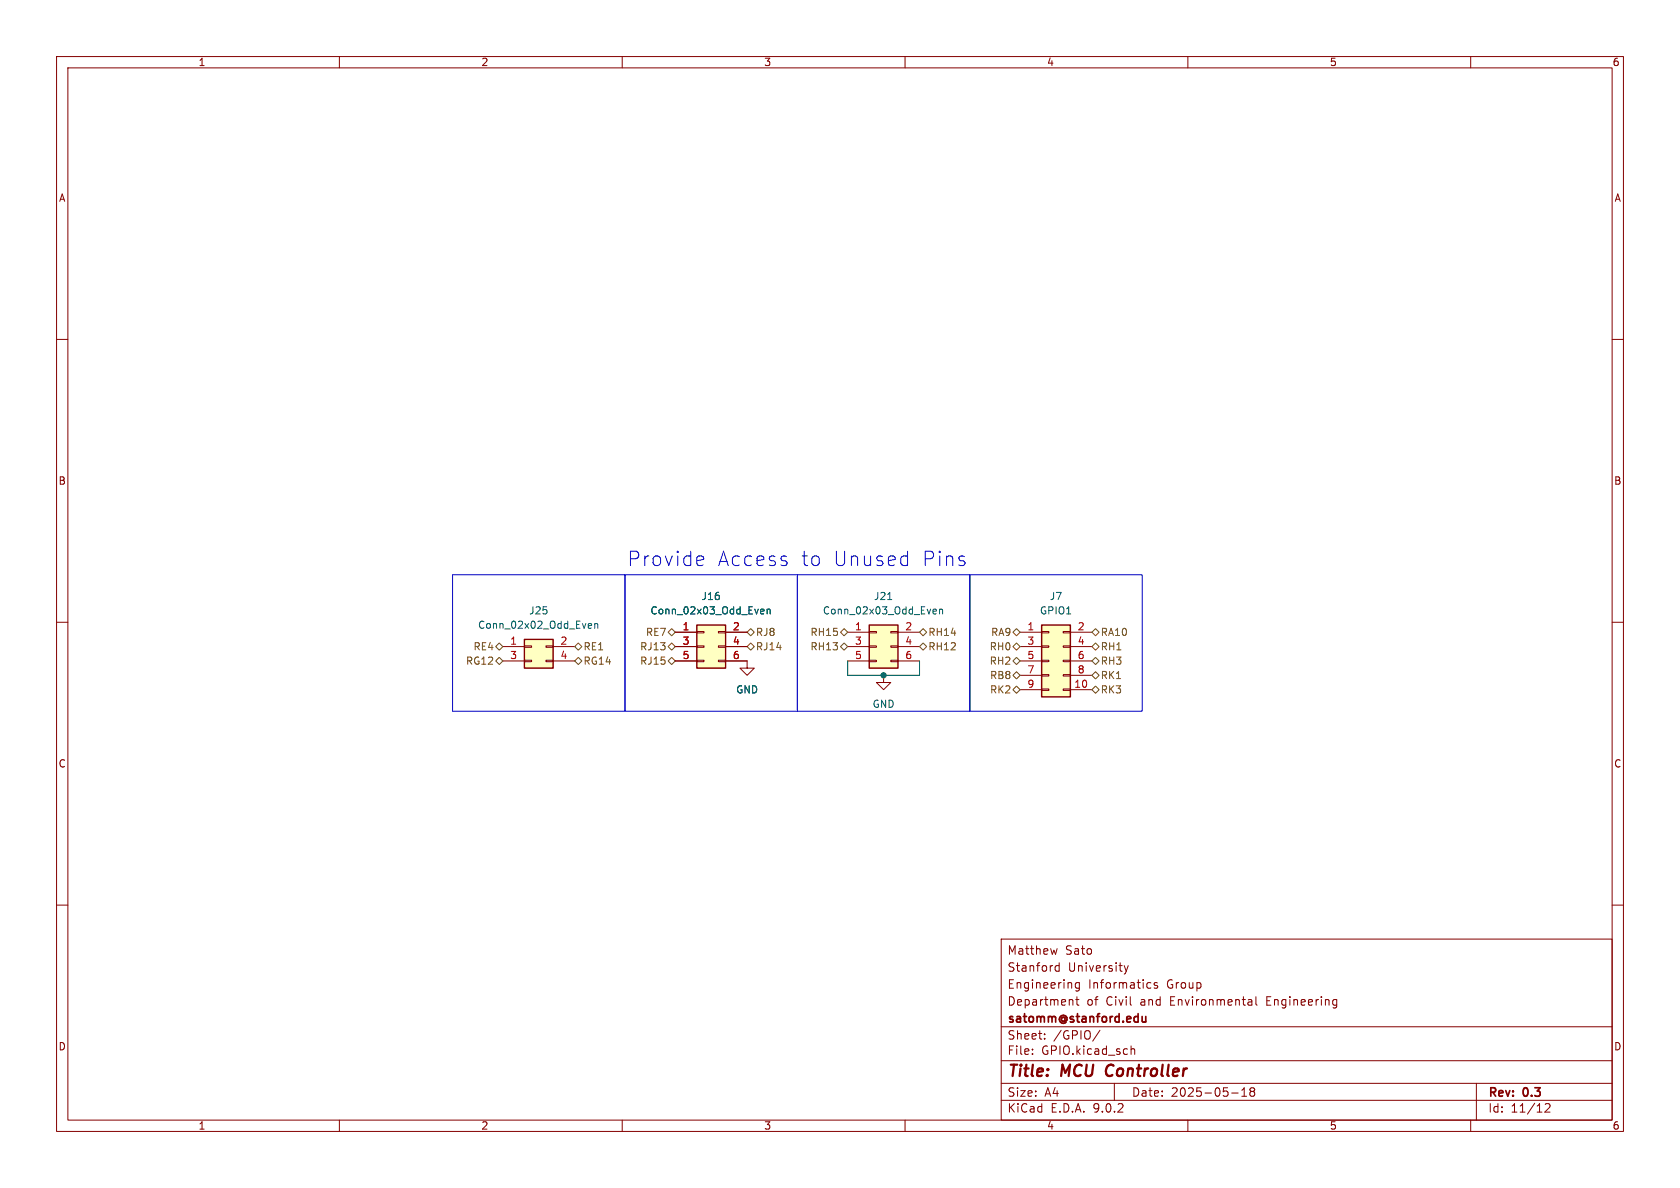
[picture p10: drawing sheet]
(kicad_sch
 (version 20250114)
 (generator "eeschema")
 (generator_version "9.0")
 (paper "A4")
 (title_block
  (title "MCU Controller")
  (date "2025-05-18")
  (rev "0.3")
  (company "satomm@stanford.edu")
  (comment 1 "Department of Civil and Environmental Engineering")
  (comment 2 "Engineering Informatics Group")
  (comment 3 "Stanford University")
  (comment 4 "Matthew Sato"))
 (lib_symbols
  (symbol "Connector_Generic:Conn_02x02_Odd_Even"
   (pin_names
    (offset 1.016) (hide yes)) (exclude_from_sim no) (in_bom yes) (on_board yes)
   (property "Reference" "J" (at 1.27 2.54 0) (effects (font (size 1.27 1.27))))
   (property "Value" "Conn_02x02_Odd_Even" (at 1.27 -5.08 0) (effects (font (size 1.27 1.27))))
   (property "Footprint" "" (at 0 0 0) (effects (font (size 1.27 1.27)) (hide yes)))
   (property "Datasheet" "~" (at 0 0 0) (effects (font (size 1.27 1.27)) (hide yes)))
   (property "Description" "Generic connector, double row, 02x02, odd/even pin numbering scheme (row 1 odd numbers, row 2 even numbers), script generated (kicad-library-utils/schlib/autogen/connector/)" (at 0 0 0) (effects (font (size 1.27 1.27)) (hide yes)))
   (symbol "Conn_02x02_Odd_Even_1_1"
    (rectangle (start -1.27 1.27) (end 3.81 -3.81) (stroke (width 0.254) (type default)) (fill (type background)))
    (rectangle (start -1.27 0.127) (end 0 -0.127) (stroke (width 0.1524) (type default)) (fill (type none)))
    (rectangle (start -1.27 -2.413) (end 0 -2.667) (stroke (width 0.1524) (type default)) (fill (type none)))
    (rectangle (start 3.81 0.127) (end 2.54 -0.127) (stroke (width 0.1524) (type default)) (fill (type none)))
    (rectangle (start 3.81 -2.413) (end 2.54 -2.667) (stroke (width 0.1524) (type default)) (fill (type none)))
    (pin passive line (at -5.08 0 0) (length 3.81) (name "Pin_1" (effects (font (size 1.27 1.27)))) (number "1" (effects (font (size 1.27 1.27)))))
    (pin passive line (at -5.08 -2.54 0) (length 3.81) (name "Pin_3" (effects (font (size 1.27 1.27)))) (number "3" (effects (font (size 1.27 1.27)))))
    (pin passive line (at 7.62 0 180) (length 3.81) (name "Pin_2" (effects (font (size 1.27 1.27)))) (number "2" (effects (font (size 1.27 1.27)))))
    (pin passive line (at 7.62 -2.54 180) (length 3.81) (name "Pin_4" (effects (font (size 1.27 1.27)))) (number "4" (effects (font (size 1.27 1.27))))))
   (embedded_fonts no))
  (symbol "Connector_Generic:Conn_02x03_Odd_Even"
   (pin_names
    (offset 1.016) (hide yes)) (exclude_from_sim no) (in_bom yes) (on_board yes)
   (property "Reference" "J" (at 1.27 5.08 0) (effects (font (size 1.27 1.27))))
   (property "Value" "Conn_02x03_Odd_Even" (at 1.27 -5.08 0) (effects (font (size 1.27 1.27))))
   (property "Footprint" "" (at 0 0 0) (effects (font (size 1.27 1.27)) (hide yes)))
   (property "Datasheet" "~" (at 0 0 0) (effects (font (size 1.27 1.27)) (hide yes)))
   (property "Description" "Generic connector, double row, 02x03, odd/even pin numbering scheme (row 1 odd numbers, row 2 even numbers), script generated (kicad-library-utils/schlib/autogen/connector/)" (at 0 0 0) (effects (font (size 1.27 1.27)) (hide yes)))
   (symbol "Conn_02x03_Odd_Even_1_1"
    (rectangle (start -1.27 3.81) (end 3.81 -3.81) (stroke (width 0.254) (type default)) (fill (type background)))
    (rectangle (start -1.27 2.667) (end 0 2.413) (stroke (width 0.1524) (type default)) (fill (type none)))
    (rectangle (start -1.27 0.127) (end 0 -0.127) (stroke (width 0.1524) (type default)) (fill (type none)))
    (rectangle (start -1.27 -2.413) (end 0 -2.667) (stroke (width 0.1524) (type default)) (fill (type none)))
    (rectangle (start 3.81 2.667) (end 2.54 2.413) (stroke (width 0.1524) (type default)) (fill (type none)))
    (rectangle (start 3.81 0.127) (end 2.54 -0.127) (stroke (width 0.1524) (type default)) (fill (type none)))
    (rectangle (start 3.81 -2.413) (end 2.54 -2.667) (stroke (width 0.1524) (type default)) (fill (type none)))
    (pin passive line (at -5.08 2.54 0) (length 3.81) (name "Pin_1" (effects (font (size 1.27 1.27)))) (number "1" (effects (font (size 1.27 1.27)))))
    (pin passive line (at -5.08 0 0) (length 3.81) (name "Pin_3" (effects (font (size 1.27 1.27)))) (number "3" (effects (font (size 1.27 1.27)))))
    (pin passive line (at -5.08 -2.54 0) (length 3.81) (name "Pin_5" (effects (font (size 1.27 1.27)))) (number "5" (effects (font (size 1.27 1.27)))))
    (pin passive line (at 7.62 2.54 180) (length 3.81) (name "Pin_2" (effects (font (size 1.27 1.27)))) (number "2" (effects (font (size 1.27 1.27)))))
    (pin passive line (at 7.62 0 180) (length 3.81) (name "Pin_4" (effects (font (size 1.27 1.27)))) (number "4" (effects (font (size 1.27 1.27)))))
    (pin passive line (at 7.62 -2.54 180) (length 3.81) (name "Pin_6" (effects (font (size 1.27 1.27)))) (number "6" (effects (font (size 1.27 1.27))))))
   (embedded_fonts no))
  (symbol "Connector_Generic:Conn_02x05_Odd_Even"
   (pin_names
    (offset 1.016) (hide yes)) (exclude_from_sim no) (in_bom yes) (on_board yes)
   (property "Reference" "J" (at 1.27 7.62 0) (effects (font (size 1.27 1.27))))
   (property "Value" "Conn_02x05_Odd_Even" (at 1.27 -7.62 0) (effects (font (size 1.27 1.27))))
   (property "Footprint" "" (at 0 0 0) (effects (font (size 1.27 1.27)) (hide yes)))
   (property "Datasheet" "~" (at 0 0 0) (effects (font (size 1.27 1.27)) (hide yes)))
   (property "Description" "Generic connector, double row, 02x05, odd/even pin numbering scheme (row 1 odd numbers, row 2 even numbers), script generated (kicad-library-utils/schlib/autogen/connector/)" (at 0 0 0) (effects (font (size 1.27 1.27)) (hide yes)))
   (symbol "Conn_02x05_Odd_Even_1_1"
    (rectangle (start -1.27 6.35) (end 3.81 -6.35) (stroke (width 0.254) (type default)) (fill (type background)))
    (rectangle (start -1.27 5.207) (end 0 4.953) (stroke (width 0.1524) (type default)) (fill (type none)))
    (rectangle (start -1.27 2.667) (end 0 2.413) (stroke (width 0.1524) (type default)) (fill (type none)))
    (rectangle (start -1.27 0.127) (end 0 -0.127) (stroke (width 0.1524) (type default)) (fill (type none)))
    (rectangle (start -1.27 -2.413) (end 0 -2.667) (stroke (width 0.1524) (type default)) (fill (type none)))
    (rectangle (start -1.27 -4.953) (end 0 -5.207) (stroke (width 0.1524) (type default)) (fill (type none)))
    (rectangle (start 3.81 5.207) (end 2.54 4.953) (stroke (width 0.1524) (type default)) (fill (type none)))
    (rectangle (start 3.81 2.667) (end 2.54 2.413) (stroke (width 0.1524) (type default)) (fill (type none)))
    (rectangle (start 3.81 0.127) (end 2.54 -0.127) (stroke (width 0.1524) (type default)) (fill (type none)))
    (rectangle (start 3.81 -2.413) (end 2.54 -2.667) (stroke (width 0.1524) (type default)) (fill (type none)))
    (rectangle (start 3.81 -4.953) (end 2.54 -5.207) (stroke (width 0.1524) (type default)) (fill (type none)))
    (pin passive line (at -5.08 5.08 0) (length 3.81) (name "Pin_1" (effects (font (size 1.27 1.27)))) (number "1" (effects (font (size 1.27 1.27)))))
    (pin passive line (at -5.08 2.54 0) (length 3.81) (name "Pin_3" (effects (font (size 1.27 1.27)))) (number "3" (effects (font (size 1.27 1.27)))))
    (pin passive line (at -5.08 0 0) (length 3.81) (name "Pin_5" (effects (font (size 1.27 1.27)))) (number "5" (effects (font (size 1.27 1.27)))))
    (pin passive line (at -5.08 -2.54 0) (length 3.81) (name "Pin_7" (effects (font (size 1.27 1.27)))) (number "7" (effects (font (size 1.27 1.27)))))
    (pin passive line (at -5.08 -5.08 0) (length 3.81) (name "Pin_9" (effects (font (size 1.27 1.27)))) (number "9" (effects (font (size 1.27 1.27)))))
    (pin passive line (at 7.62 5.08 180) (length 3.81) (name "Pin_2" (effects (font (size 1.27 1.27)))) (number "2" (effects (font (size 1.27 1.27)))))
    (pin passive line (at 7.62 2.54 180) (length 3.81) (name "Pin_4" (effects (font (size 1.27 1.27)))) (number "4" (effects (font (size 1.27 1.27)))))
    (pin passive line (at 7.62 0 180) (length 3.81) (name "Pin_6" (effects (font (size 1.27 1.27)))) (number "6" (effects (font (size 1.27 1.27)))))
    (pin passive line (at 7.62 -2.54 180) (length 3.81) (name "Pin_8" (effects (font (size 1.27 1.27)))) (number "8" (effects (font (size 1.27 1.27)))))
    (pin passive line (at 7.62 -5.08 180) (length 3.81) (name "Pin_10" (effects (font (size 1.27 1.27)))) (number "10" (effects (font (size 1.27 1.27))))))
   (embedded_fonts no))
  (symbol "power:GND"
   (power)
   (pin_names
    (offset 0)) (exclude_from_sim no) (in_bom yes) (on_board yes)
   (property "Reference" "#PWR" (at 0 -6.35 0) (effects (font (size 1.27 1.27)) (hide yes)))
   (property "Value" "GND" (at 0 -3.81 0) (effects (font (size 1.27 1.27))))
   (property "Footprint" "" (at 0 0 0) (effects (font (size 1.27 1.27)) (hide yes)))
   (property "Datasheet" "" (at 0 0 0) (effects (font (size 1.27 1.27)) (hide yes)))
   (property "Description" "Power symbol creates a global label with name \"GND\" , ground" (at 0 0 0) (effects (font (size 1.27 1.27)) (hide yes)))
   (symbol "GND_0_1"
    (polyline (pts (xy 0 0) (xy 0 -1.27) (xy 1.27 -1.27) (xy 0 -2.54) (xy -1.27 -1.27) (xy 0 -1.27)) (stroke (width 0) (type default)) (fill (type none))))
   (symbol "GND_1_1"
    (pin power_in line (at 0 0 270) (length 0) (hide yes) (name "GND" (effects (font (size 1.27 1.27)))) (number "1" (effects (font (size 1.27 1.27))))))
   (embedded_fonts no)))
 (rectangle
  (start 110.49 101.6)
  (end 140.97 125.73)
  (stroke (width 0) (type default))
  (fill (type none)))
 (rectangle
  (start 140.97 101.6)
  (end 171.45 125.73)
  (stroke (width 0) (type default))
  (fill (type none)))
 (rectangle
  (start 80.01 101.6)
  (end 110.49 125.73)
  (stroke (width 0) (type default))
  (fill (type none)))
 (rectangle
  (start 171.45 101.6)
  (end 201.93 125.73)
  (stroke (width 0) (type default))
  (fill (type none)))
 (text "Provide Access to Unused Pins"
  (exclude_from_sim no)
  (at 140.97 99.06 0)
  (effects (font (size 2.54 2.54))))
 (junction
  (at 156.21 119.38)
  (diameter 0)
  (color 0 0 0 0))
 (wire
  (pts (xy 149.86 116.84) (xy 149.86 119.38))
  (stroke (width 0) (type default)))
 (wire
  (pts (xy 156.21 119.38) (xy 162.56 119.38))
  (stroke (width 0) (type default)))
 (wire
  (pts (xy 149.86 119.38) (xy 156.21 119.38))
  (stroke (width 0) (type default)))
 (wire
  (pts (xy 162.56 119.38) (xy 162.56 116.84))
  (stroke (width 0) (type default)))
 (hierarchical_label "RJ15"
  (shape bidirectional)
  (at 119.38 116.84 180)
  (effects (font (size 1.27 1.27)) (justify right)))
 (hierarchical_label "RK3"
  (shape bidirectional)
  (at 193.04 121.92 0)
  (effects (font (size 1.27 1.27)) (justify left)))
 (hierarchical_label "RH14"
  (shape bidirectional)
  (at 162.56 111.76 0)
  (effects (font (size 1.27 1.27)) (justify left)))
 (hierarchical_label "RH15"
  (shape bidirectional)
  (at 149.86 111.76 180)
  (effects (font (size 1.27 1.27)) (justify right)))
 (hierarchical_label "RE7"
  (shape bidirectional)
  (at 119.38 111.76 180)
  (effects (font (size 1.27 1.27)) (justify right)))
 (hierarchical_label "RH1"
  (shape bidirectional)
  (at 193.04 114.3 0)
  (effects (font (size 1.27 1.27)) (justify left)))
 (hierarchical_label "RJ14"
  (shape bidirectional)
  (at 132.08 114.3 0)
  (effects (font (size 1.27 1.27)) (justify left)))
 (hierarchical_label "RH2"
  (shape bidirectional)
  (at 180.34 116.84 180)
  (effects (font (size 1.27 1.27)) (justify right)))
 (hierarchical_label "RK2"
  (shape bidirectional)
  (at 180.34 121.92 180)
  (effects (font (size 1.27 1.27)) (justify right)))
 (hierarchical_label "RH13"
  (shape bidirectional)
  (at 149.86 114.3 180)
  (effects (font (size 1.27 1.27)) (justify right)))
 (hierarchical_label "RA9"
  (shape bidirectional)
  (at 180.34 111.76 180)
  (effects (font (size 1.27 1.27)) (justify right)))
 (hierarchical_label "RH12"
  (shape bidirectional)
  (at 162.56 114.3 0)
  (effects (font (size 1.27 1.27)) (justify left)))
 (hierarchical_label "RK1"
  (shape bidirectional)
  (at 193.04 119.38 0)
  (effects (font (size 1.27 1.27)) (justify left)))
 (hierarchical_label "RA10"
  (shape bidirectional)
  (at 193.04 111.76 0)
  (effects (font (size 1.27 1.27)) (justify left)))
 (hierarchical_label "RH3"
  (shape bidirectional)
  (at 193.04 116.84 0)
  (effects (font (size 1.27 1.27)) (justify left)))
 (hierarchical_label "RE4"
  (shape bidirectional)
  (at 88.9 114.3 180)
  (effects (font (size 1.27 1.27)) (justify right)))
 (hierarchical_label "RG14"
  (shape bidirectional)
  (at 101.6 116.84 0)
  (effects (font (size 1.27 1.27)) (justify left)))
 (hierarchical_label "RE1"
  (shape bidirectional)
  (at 101.6 114.3 0)
  (effects (font (size 1.27 1.27)) (justify left)))
 (hierarchical_label "RB8"
  (shape bidirectional)
  (at 180.34 119.38 180)
  (effects (font (size 1.27 1.27)) (justify right)))
 (hierarchical_label "RG12"
  (shape bidirectional)
  (at 88.9 116.84 180)
  (effects (font (size 1.27 1.27)) (justify right)))
 (hierarchical_label "RJ8"
  (shape bidirectional)
  (at 132.08 111.76 0)
  (effects (font (size 1.27 1.27)) (justify left)))
 (hierarchical_label "RH0"
  (shape bidirectional)
  (at 180.34 114.3 180)
  (effects (font (size 1.27 1.27)) (justify right)))
 (hierarchical_label "RJ13"
  (shape bidirectional)
  (at 119.38 114.3 180)
  (effects (font (size 1.27 1.27)) (justify right)))
 (symbol
  (lib_id "Connector_Generic:Conn_02x03_Odd_Even")
  (at 154.94 114.3 0)
  (unit 1)
  (exclude_from_sim no)
  (in_bom no)
  (on_board yes)
  (dnp no)
  (fields_autoplaced yes)
  (property "Reference" "J21" (at 156.21 105.41 0) (effects (font (size 1.27 1.27))))
  (property "Value" "Conn_02x03_Odd_Even" (at 156.21 107.95 0) (effects (font (size 1.27 1.27))))
  (property "Footprint" "Connector_PinHeader_2.54mm:PinHeader_2x03_P2.54mm_Vertical" (at 154.94 114.3 0) (effects (font (size 1.27 1.27)) (hide yes)))
  (property "Datasheet" "https://cdn.amphenol-cs.com/media/wysiwyg/files/drawing/10129381.pdf" (at 154.94 114.3 0) (effects (font (size 1.27 1.27)) (hide yes)))
  (property "Description" "CONN HEADER VERT 6POS 2.54MM" (at 154.94 114.3 0) (effects (font (size 1.27 1.27)) (hide yes)))
  (property "Mfr" "Amphenol ICC (FCI)" (at 154.94 114.3 0) (effects (font (size 1.27 1.27)) (hide yes)))
  (property "Mfr P/N" "10129381-906002BLF" (at 154.94 114.3 0) (effects (font (size 1.27 1.27)) (hide yes)))
  (property "Supplier 1" "DigiKey" (at 154.94 114.3 0) (effects (font (size 1.27 1.27)) (hide yes)))
  (property "Supplier 1 P/N" "10129381-906002BLF-ND" (at 154.94 114.3 0) (effects (font (size 1.27 1.27)) (hide yes)))
  (property "Supplier 2" "" (at 154.94 114.3 0) (effects (font (size 1.27 1.27)) (hide yes)))
  (property "Supplier 2 P/N" "" (at 154.94 114.3 0) (effects (font (size 1.27 1.27)) (hide yes)))
  (pin "1")
  (pin "2")
  (pin "3")
  (pin "4")
  (pin "5")
  (pin "6"))
 (symbol
  (lib_id "Connector_Generic:Conn_02x05_Odd_Even")
  (at 185.42 116.84 0)
  (unit 1)
  (exclude_from_sim no)
  (in_bom no)
  (on_board yes)
  (dnp no)
  (fields_autoplaced yes)
  (property "Reference" "J7" (at 186.69 105.41 0) (effects (font (size 1.27 1.27))))
  (property "Value" "GPIO1" (at 186.69 107.95 0) (effects (font (size 1.27 1.27))))
  (property "Footprint" "Connector_PinHeader_2.54mm:PinHeader_2x05_P2.54mm_Vertical" (at 185.42 116.84 0) (effects (font (size 1.27 1.27)) (hide yes)))
  (property "Datasheet" "https://cdn.amphenol-cs.com/media/wysiwyg/files/drawing/10129381.pdf" (at 185.42 116.84 0) (effects (font (size 1.27 1.27)) (hide yes)))
  (property "Description" "CONN HEADER VERT 10POS 2.54MM" (at 185.42 116.84 0) (effects (font (size 1.27 1.27)) (hide yes)))
  (property "Mfr" "Amphenol ICC (FCI)" (at 185.42 116.84 0) (effects (font (size 1.27 1.27)) (hide yes)))
  (property "Mfr P/N" "10129381-910001BLF" (at 185.42 116.84 0) (effects (font (size 1.27 1.27)) (hide yes)))
  (property "Supplier 1" "DigiKey" (at 185.42 116.84 0) (effects (font (size 1.27 1.27)) (hide yes)))
  (property "Supplier 1 P/N" "10129381-910001BLF-ND" (at 185.42 116.84 0) (effects (font (size 1.27 1.27)) (hide yes)))
  (property "Supplier 2" "" (at 185.42 116.84 0) (effects (font (size 1.27 1.27)) (hide yes)))
  (property "Supplier 2 P/N" "" (at 185.42 116.84 0) (effects (font (size 1.27 1.27)) (hide yes)))
  (pin "1")
  (pin "10")
  (pin "2")
  (pin "3")
  (pin "4")
  (pin "5")
  (pin "6")
  (pin "7")
  (pin "8")
  (pin "9"))
 (symbol
  (lib_id "power:GND")
  (at 132.08 116.84 0)
  (unit 1)
  (exclude_from_sim no)
  (in_bom yes)
  (on_board yes)
  (dnp no)
  (fields_autoplaced yes)
  (property "Reference" "#PWR078" (at 132.08 123.19 0) (effects (font (size 1.27 1.27)) (hide yes)))
  (property "Value" "GND" (at 132.08 121.92 0) (effects (font (size 1.27 1.27))))
  (property "Footprint" "" (at 132.08 116.84 0) (effects (font (size 1.27 1.27)) (hide yes)))
  (property "Datasheet" "" (at 132.08 116.84 0) (effects (font (size 1.27 1.27)) (hide yes)))
  (property "Description" "" (at 132.08 116.84 0) (effects (font (size 1.27 1.27))))
  (pin "1"))
 (symbol
  (lib_id "Connector_Generic:Conn_02x02_Odd_Even")
  (at 93.98 114.3 0)
  (unit 1)
  (exclude_from_sim no)
  (in_bom no)
  (on_board yes)
  (dnp no)
  (fields_autoplaced yes)
  (property "Reference" "J25" (at 95.25 107.95 0) (effects (font (size 1.27 1.27))))
  (property "Value" "Conn_02x02_Odd_Even" (at 95.25 110.49 0) (effects (font (size 1.27 1.27))))
  (property "Footprint" "Connector_PinHeader_2.54mm:PinHeader_2x02_P2.54mm_Vertical" (at 93.98 114.3 0) (effects (font (size 1.27 1.27)) (hide yes)))
  (property "Datasheet" "https://cdn.amphenol-cs.com/media/wysiwyg/files/drawing/10129381.pdf" (at 93.98 114.3 0) (effects (font (size 1.27 1.27)) (hide yes)))
  (property "Description" "CONN HEADER VERT 4POS 2.54MM" (at 93.98 114.3 0) (effects (font (size 1.27 1.27)) (hide yes)))
  (property "Mfr" "Amphenol ICC (FCI)" (at 93.98 114.3 0) (effects (font (size 1.27 1.27)) (hide yes)))
  (property "Mfr P/N" "10129381-904003BLF" (at 93.98 114.3 0) (effects (font (size 1.27 1.27)) (hide yes)))
  (property "Supplier 1" "DigiKey" (at 93.98 114.3 0) (effects (font (size 1.27 1.27)) (hide yes)))
  (property "Supplier 1 P/N" "10129381-904003BLF-ND" (at 93.98 114.3 0) (effects (font (size 1.27 1.27)) (hide yes)))
  (property "Supplier 2" "" (at 93.98 114.3 0) (effects (font (size 1.27 1.27)) (hide yes)))
  (property "Supplier 2 P/N" "" (at 93.98 114.3 0) (effects (font (size 1.27 1.27)) (hide yes)))
  (pin "1")
  (pin "2")
  (pin "3")
  (pin "4"))
 (symbol
  (lib_id "power:GND")
  (at 156.21 119.38 0)
  (unit 1)
  (exclude_from_sim no)
  (in_bom yes)
  (on_board yes)
  (dnp no)
  (fields_autoplaced yes)
  (property "Reference" "#PWR0162" (at 156.21 125.73 0) (effects (font (size 1.27 1.27)) (hide yes)))
  (property "Value" "GND" (at 156.21 124.46 0) (effects (font (size 1.27 1.27))))
  (property "Footprint" "" (at 156.21 119.38 0) (effects (font (size 1.27 1.27)) (hide yes)))
  (property "Datasheet" "" (at 156.21 119.38 0) (effects (font (size 1.27 1.27)) (hide yes)))
  (property "Description" "" (at 156.21 119.38 0) (effects (font (size 1.27 1.27))))
  (pin "1"))
 (symbol
  (lib_id "Connector_Generic:Conn_02x03_Odd_Even")
  (at 124.46 114.3 0)
  (unit 1)
  (exclude_from_sim no)
  (in_bom no)
  (on_board yes)
  (dnp no)
  (fields_autoplaced yes)
  (property "Reference" "J16" (at 125.73 105.41 0) (effects (font (size 1.27 1.27))))
  (property "Value" "Conn_02x03_Odd_Even" (at 125.73 107.95 0) (effects (font (size 1.27 1.27))))
  (property "Footprint" "Connector_PinHeader_2.54mm:PinHeader_2x03_P2.54mm_Vertical" (at 124.46 114.3 0) (effects (font (size 1.27 1.27)) (hide yes)))
  (property "Datasheet" "https://cdn.amphenol-cs.com/media/wysiwyg/files/drawing/10129381.pdf" (at 124.46 114.3 0) (effects (font (size 1.27 1.27)) (hide yes)))
  (property "Description" "CONN HEADER VERT 6POS 2.54MM" (at 124.46 114.3 0) (effects (font (size 1.27 1.27)) (hide yes)))
  (property "Mfr" "Amphenol ICC (FCI)" (at 124.46 114.3 0) (effects (font (size 1.27 1.27)) (hide yes)))
  (property "Mfr P/N" "10129381-906002BLF" (at 124.46 114.3 0) (effects (font (size 1.27 1.27)) (hide yes)))
  (property "Supplier 1" "DigiKey" (at 124.46 114.3 0) (effects (font (size 1.27 1.27)) (hide yes)))
  (property "Supplier 1 P/N" "10129381-906002BLF-ND" (at 124.46 114.3 0) (effects (font (size 1.27 1.27)) (hide yes)))
  (property "Supplier 2" "" (at 124.46 114.3 0) (effects (font (size 1.27 1.27)) (hide yes)))
  (property "Supplier 2 P/N" "" (at 124.46 114.3 0) (effects (font (size 1.27 1.27)) (hide yes)))
  (pin "1")
  (pin "2")
  (pin "3")
  (pin "4")
  (pin "5")
  (pin "6")))
